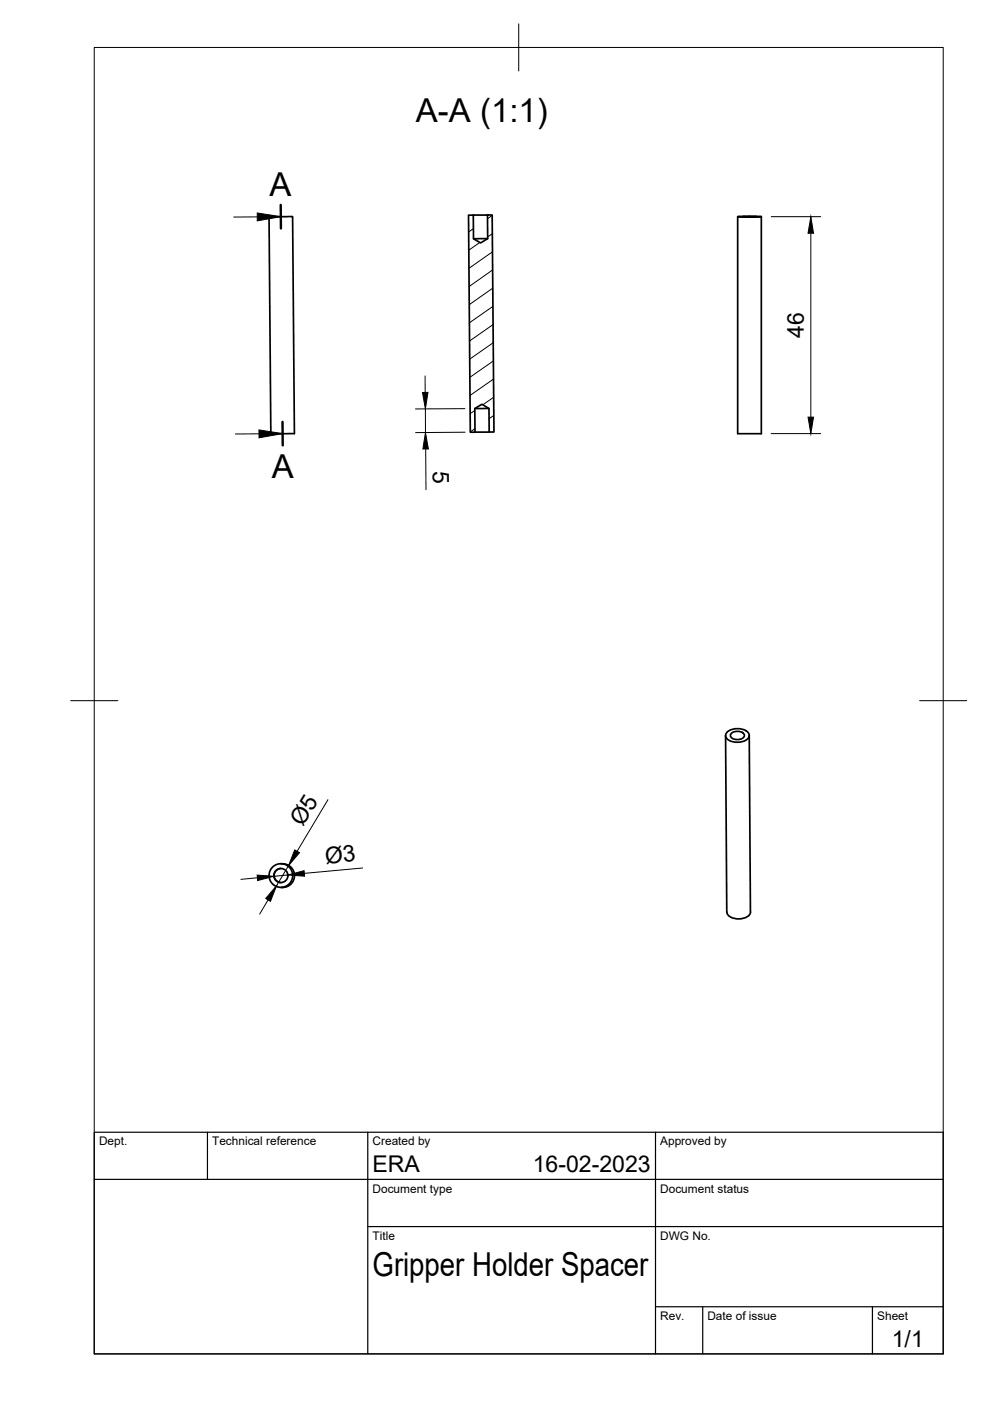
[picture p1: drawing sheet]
<svg xmlns="http://www.w3.org/2000/svg" width="210mm" height="297mm" viewBox="0 0 210 297" stroke-linecap="round" stroke-linejoin="round" font-family="sans-serif">
<!-- layer: Visible -->
<g fill="none" stroke="#000" stroke-width=".36">
<path d="M57 46l5-.1 .4 46-5 .1zM103.4 45.6v5l-1.5 .9-1.5-.9v-5h-1.1l.4 46h1v-5l1.5-.9 1.5 .9v5h1l-.3-46h-4M103.4 50.6h-3M156.4 45.9v46h5M156.4 45.9h5zM157.4 45.9h3zM161.4 45.9v46.1M103.7 86.6h-3M103.7 91.6h-3M153.8 155.9l.3 37.5M154.2 155.2a3.4 3.4 0 0 1 4.6 .4 1.27 1.27 0 0 1-1.2 1.6 3.3 3.3 0 0 1-3.7-.9v-.7zM155 155.5a1.91 1.91 0 0 1 2.8 .3 1.29 1.29 0 0 1-1.7 1 1.14 1.14 0 0 1-1.2-1z"/>
<path d="M158.9 155.9l.2 37.5a2.21 2.21 0 0 1-2.5 1.4 2.21 2.21 0 0 1-2.5-1.4M59.5 183.1h.4M59.5 188.2h.4M59.6 184.1a1.49 1.49 0 0 0-1.5 1.5 1.49 1.49 0 0 0 1.5 1.5M59.9 183.1a2.51 2.51 0 0 1 2.5 2.5 2.51 2.51 0 0 1-2.5 2.6"/>
<circle cx="59.6" cy="185.6" r="2.51"/>
<circle cx="59.6" cy="185.6" r="1.49"/>
</g>
<!-- layer: BORDER -->
<path d="M20 10.1h180v276.9h-180zM110 5.1v10M15 148.6h10M195 148.6h10" fill="none" stroke="#000" stroke-width=".21"/>
<!-- layer: TITLEBLOCK -->
<path d="M20 240.1h180v46.9h-180zM20 250h180M44 240.1v9.9M78 240.1v46.9M139 240.1v46.9M78 260.1h122M139 277.1h61M149 277.1v9.9M185 277.1v9.9" fill="none" stroke="#000" stroke-width=".25"/>
<!-- layer: Hatching -->
<g fill="none" stroke="#000" stroke-width=".21">
<path d="M100.4 48.5l-1 .7M101.7 51.4l-2.3 1.6M104.4 45.7l-1 .7M104.4 49.5l-1 .7M104.4 53.4l-5 3.5M104.4 57.2l-4.9 3.5M104.5 61.1l-5 3.5M104.5 65l-5 3.4M104.5 68.8l-4.9 3.5M104.6 72.7l-5 3.4M104.6 76.5l-5 3.5M100.7 87l-1 .7"/>
<path d="M100.7 90.9l-1 .7M104.6 80.4l-4.9 3.4M104.7 84.2l-2.3 1.6M104.7 88.1l-1 .7"/>
</g>
<!-- layer: Section Lines -->
<path d="M59.5 43.4l.1 5M59.9 89.4v5" fill="none" stroke="#000" stroke-width=".51"/>
<path d="M54.5 46h-4.9M54.9 92h-5" fill="none" stroke="#000" stroke-width=".21"/>
<path d="M54.5 45.2l5 .7-5 .9zM54.9 91.2l5 .7-5 .9z" fill="#000" stroke="#000" stroke-width=".21"/>
<!-- layer: FD_Dimensions -->
<g fill="none" stroke="#000" stroke-width=".21">
<path d="M163.5 45.9h10.5M171.9 49.5v38.9M90.1 79.7v3.5M90.2 86.7v5M90.3 95.2v8.6M98.6 86.6l-10.5 .1M98.6 91.6l-10.5 .1M163.5 91.9h10.5M69.5 169.6l-6.5 10.9M54.6 186.1l-3.5 .3M56.8 190.8l-1.7 3M61 185.5l-2.9 .3"/>
<path d="M61.2 183.5l-2.6 4.3M76.9 184l-12.4 1.2"/>
</g>
<path d="M171.9 45.9l.6 3.6h-1.2zM89.6 83.2h1.1l-.5 3.5zM90.2 91.7l.6 3.5h-1.1zM171.3 88.4h1.2l-.6 3.5zM54.5 185.5l3.6 .3-3.5 .9zM58.6 187.8l-1.3 3.3-1-.6zM62.5 180.2l1 .6-2.3 2.7zM61 185.5l3.5-.9 .1 1.2z" fill="#000" stroke="#000" stroke-width=".21"/>
<g font-size="7">
<text x="88.2" y="25.9">A-A (1:1)</text>
<text x="57.1" y="41.5">A</text>
<text x="57.6" y="101.4">A</text>
<text x="79" y="270.6">Gripper Holder Spacer</text>
</g>
<g font-size="4.9">
<text x="170.5" y="71.6" transform="rotate(-90 170.5 71.6)">46</text>
<text x="91.8" y="99.9" transform="rotate(90 91.8 99.9)">5</text>
<text x="64.2" y="175.4" transform="rotate(-59 64.2 175.4)">Ø5</text>
<text x="69.1" y="183.2" transform="rotate(-5 69.1 183.2)">Ø3</text>
<text x="79" y="248.5">ERA</text>
<text x="113" y="248.5">16-02-2023</text>
<text x="189.1" y="285.7">1/1</text>
</g>
<g font-size="2.5">
<text x="21" y="242.9">Dept.</text>
<text x="45" y="242.9">Technical reference</text>
<text x="79" y="242.9">Created by</text>
<text x="140" y="242.9">Approved by</text>
<text x="79" y="252.8">Document type</text>
<text x="140" y="252.8">Document status</text>
<text x="79" y="262.9">Title</text>
<text x="140" y="262.9">DWG No.</text>
<text x="140" y="279.9">Rev.</text>
<text x="150" y="279.9">Date of issue</text>
<text x="186" y="279.9">Sheet</text>
</g>
</svg>
